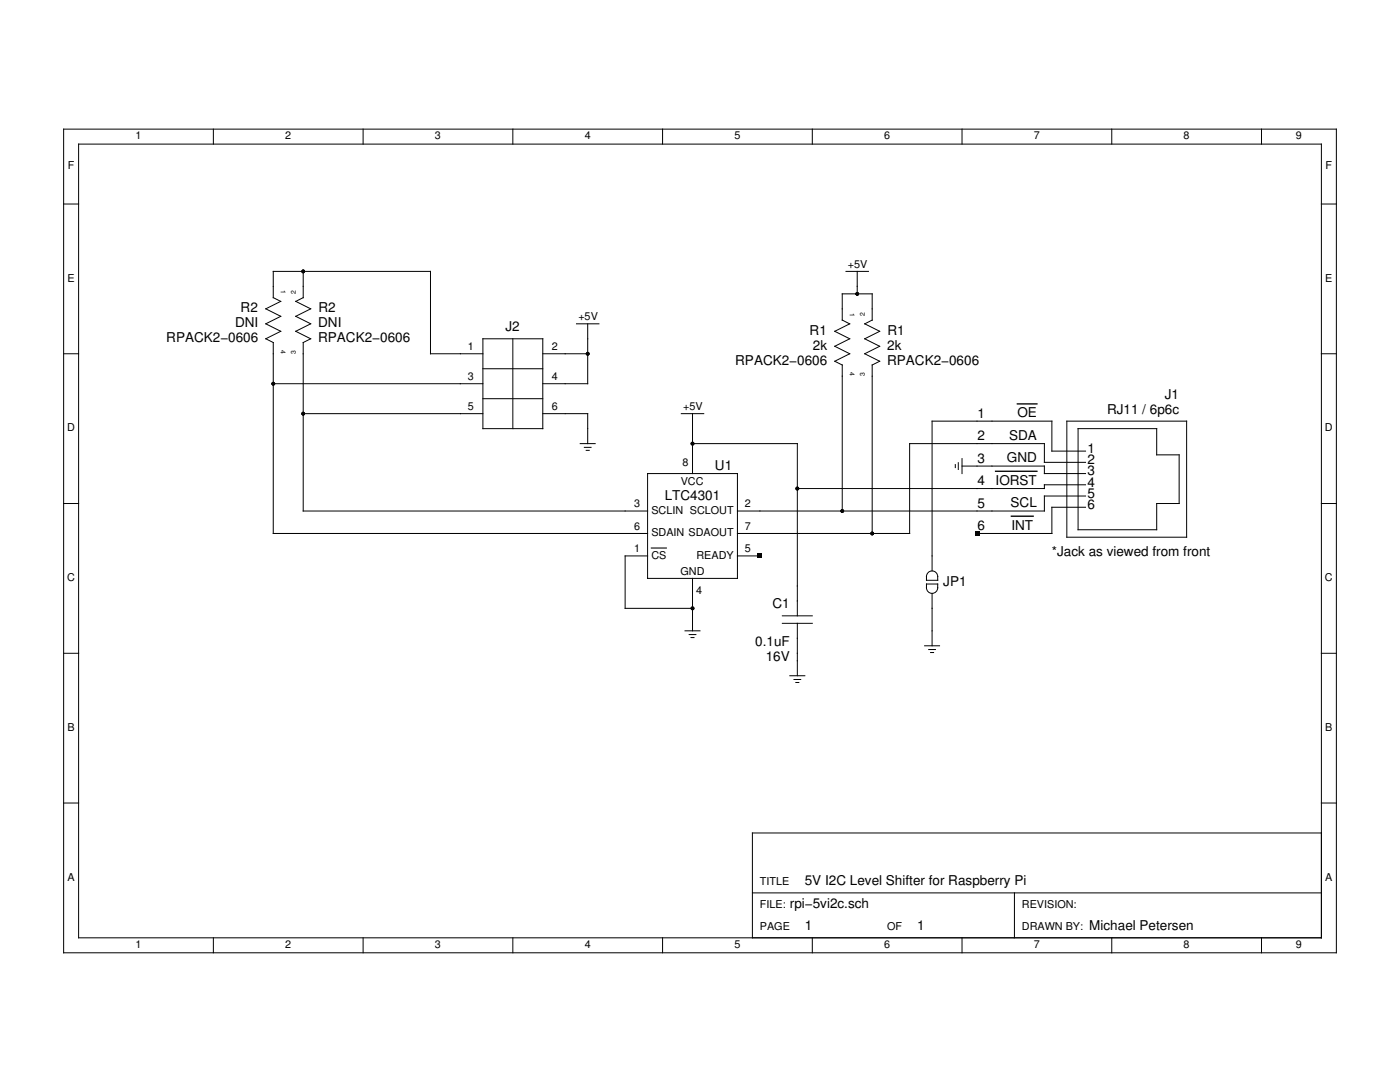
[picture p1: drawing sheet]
<svg xmlns="http://www.w3.org/2000/svg" width="279mm" height="216mm" viewBox="0 0 279 216" stroke-linecap="round" stroke-linejoin="round" font-family="sans-serif">
<g fill="none" stroke="#000" stroke-width=".2">
<path d="M12.7 25.8h254v164.3h-254zM15.7 28.8h248v158.3h-248zM42.6 25.8v3M72.5 25.8v3M102.3 25.8v3M132.2 25.8v3M162.1 25.8v3M192 25.8v3M221.9 25.8v3M251.8 25.8v3M12.7 40.7h3M54.5 59.4l1.5 .7-3 1.5 3 1.5-3 1.5 3 1.5-3 1.5 1.5 .7v38.1h74.7"/>
<path d="M54.5 59.4v-5.2h31.4v16.4h10.5M60.5 59.4l-1.5 .7 3 1.5-3 1.5 3 1.5-3 1.5 3 1.5-1.5 .7v33.7h68.7M60.5 54.2v5.2M168.8 54.2h4.5M171.1 54.2v4.4M263.7 40.7h3M12.7 70.6h3M54.5 76.6h41.9M96.4 67.6h11.9v17.9h-11.9zM96.4 79.6h11.9M96.4 73.6h11.9M102.3 67.6v17.9"/>
<path d="M108.3 70.6h9M115 64.6h4.5M117.3 64.6v12h-9M168.1 63.9v-5.3h6v5.3M168.1 63.9l1.5 .7-3 1.5 3 1.5-3 1.5 3 1.5-3 1.5 1.5 .7v29.2M174.1 63.9l-1.5 .7 3 1.5-3 1.5 3 1.5-3 1.5 3 1.5-1.5 .7v33.6M263.7 70.6h3M60.5 82.5h35.9M108.3 82.5h9v6M115.8 88.5h3M116.6 89.3h1.4M117 89.9h.6"/>
<path d="M129.2 94.5h18v20.9h-18zM136 82.5h4.4M138.2 88.5h20.9v34.4M138.2 82.5v12M190.6 92.7v.6M191.2 92.3v1.4M192 93h16.4v1.5h8.2M192 91.5v3M212.9 84h23.9v23.2h-23.9zM215.2 85.5h15.6v5.3h4.5v9.7h-4.5v5.2h-15.6zM216.6 90h-6.7v-6h-23.9v29.9M216.6 92.3h-8.2v-3.8h-26.9v17.9h-34.3"/>
<path d="M216.6 96.7h-8.2v.8h-49.3M216.6 99h-8.2v3h-61.2M12.7 100.5h3M129.2 110.9h-4.4v10.5h13.4M138.2 115.4v10.5M147.2 110.9h4.5M184.9 116.5h2.2a1.3 1.3 0 0 1-.1 1.4 1.3 1.3 0 0 1-1.3 .4 1.39 1.39 0 0 1-.8-1.8zM185.4 114.1a1.12 1.12 0 0 1 1.1-.1 1.12 1.12 0 0 1 .6 1v.8h-2.2a1.57 1.57 0 0 1 .5-1.7zM186 118.4v10.5M216.6 101.2h-6.7v5.2h-14.9M263.7 100.5h3M12.7 130.4h3"/>
<path d="M136.7 125.9h3M137.5 126.6h1.4M137.9 127.2h.6M156.1 122.9h6M156.1 124.4h6M157.6 134.8h3M158.5 135.6h1.3M158.8 136.2h.6M159.1 124.4v10.4M184.5 128.9h3M185.3 129.6h1.4M185.7 130.2h.6"/>
<path d="M263.7 130.4h3M12.7 160.2h3M150.2 178.2h113.5M202.5 178.2v8.9M263.7 166.2h-113.5v20.9M263.7 160.2h3M42.6 187.1v3M72.5 187.1v3M102.3 187.1v3M132.2 187.1v3M162.1 187.1v3M192 187.1v3"/>
<path d="M221.9 187.1v3M251.8 187.1v3"/>
</g>
<path d="M198.7 94h8.2M203 80.6h3.9M201.8 103h4.4" fill="none" stroke="#000" stroke-width=".27"/>
<g fill="#000">
<path d="M151.2 110.5h.9v.9h-.9zM194.5 106h.9v.9h-.9z"/>
<circle cx="60.5" cy="54.2" r=".37"/>
<circle cx="171.1" cy="58.6" r=".37"/>
<circle cx="54.5" cy="76.6" r=".37"/>
<circle cx="117.3" cy="70.6" r=".37"/>
<circle cx="60.5" cy="82.5" r=".37"/>
<circle cx="138.2" cy="88.5" r=".37"/>
<circle cx="159.1" cy="97.5" r=".37"/>
<circle cx="168.1" cy="102" r=".37"/>
<circle cx="174.1" cy="106.4" r=".37"/>
<circle cx="138.2" cy="121.4" r=".37"/>
</g>
<path d="M130 109.3h3" fill="none" stroke="#000" stroke-width=".22"/>
<g font-size="2.7">
<text x="46.9" y="65.3">DNI</text>
<text x="48" y="62.3">R2</text>
<text x="63.5" y="65.3">DNI</text>
<text x="63.6" y="62.3">R2</text>
<text x="33.2" y="68.3">RPACK2−0606</text>
<text x="63.5" y="68.3">RPACK2−0606</text>
<text x="100.9" y="66.1">J2</text>
<text x="161.6" y="66.8">R1</text>
<text x="162.3" y="69.8">2k</text>
<text x="177.1" y="69.8">2k</text>
<text x="177.1" y="66.8">R1</text>
<text x="146.7" y="72.8">RPACK2−0606</text>
<text x="177.1" y="72.8">RPACK2−0606</text>
<text x="195.1" y="83.4">1</text>
<text x="203" y="83.3">OE</text>
<text x="220.9" y="82.5">RJ11 / 6p6c</text>
<text x="232.5" y="79.6">J1</text>
<text x="195.1" y="87.8">2</text>
<text x="201.4" y="87.8">SDA</text>
<text x="142.7" y="93.7">U1</text>
<text x="195.1" y="92.3">3</text>
<text x="200.9" y="92.3">GND</text>
<text x="217" y="90.4">1</text>
<text x="217" y="92.6">2</text>
<text x="217" y="94.9">3</text>
<text x="132.7" y="99.7">LTC4301</text>
<text x="195.1" y="96.8">4</text>
<text x="195.1" y="101.3">5</text>
<text x="198.7" y="96.7">IORST</text>
<text x="201.7" y="101.2">SCL</text>
<text x="217" y="97.1">4</text>
<text x="217" y="99.4">5</text>
<text x="217" y="101.6">6</text>
<text x="195.1" y="105.8">6</text>
<text x="201.8" y="105.7">INT</text>
<text x="209.9" y="110.9">*Jack as viewed from front</text>
<text x="188.3" y="116.9">JP1</text>
<text x="154.2" y="121.4">C1</text>
<text x="150.7" y="128.9">0.1uF</text>
<text x="152.8" y="131.8">16V</text>
<text x="160.6" y="176.7">5V I2C Level Shifter for Raspberry Pi</text>
<text x="157.6" y="181.2">rpi−5vi2c.sch</text>
<text x="160.6" y="185.6">1</text>
<text x="183" y="185.6">1</text>
<text x="217.4" y="185.6">Michael Petersen</text>
</g>
<g font-size="2.2">
<text x="27" y="27.8">1</text>
<text x="56.9" y="27.8">2</text>
<text x="86.8" y="27.8">3</text>
<text x="116.7" y="27.8">4</text>
<text x="146.6" y="27.8">5</text>
<text x="176.5" y="27.8">6</text>
<text x="206.3" y="27.8">7</text>
<text x="236.2" y="27.8">8</text>
<text x="258.6" y="27.8">9</text>
<text x="13.5" y="33.8">F</text>
<text x="264.5" y="33.8">F</text>
<text x="169.2" y="53.4">+5V</text>
<text x="13.5" y="56.2">E</text>
<text x="264.5" y="56.2">E</text>
<text x="115.4" y="63.9">+5V</text>
<text x="93.4" y="69.8">1</text>
<text x="110.1" y="69.8">2</text>
<text x="93.4" y="75.8">3</text>
<text x="110.1" y="75.8">4</text>
<text x="93.4" y="81.8">5</text>
<text x="110.1" y="81.8">6</text>
<text x="136.3" y="81.8">+5V</text>
<text x="13.4" y="86.1">D</text>
<text x="264.4" y="86.1">D</text>
<text x="136.2" y="93">8</text>
<text x="126.5" y="101.2">3</text>
<text x="135.9" y="96.8">VCC</text>
<text x="148.7" y="101.2">2</text>
<text x="126.5" y="105.7">6</text>
<text x="130" y="102.5">SCLIN SCLOUT</text>
<text x="130" y="107">SDAIN SDAOUT</text>
<text x="148.7" y="105.7">7</text>
<text x="126.5" y="110.2">1</text>
<text x="130" y="111.5">CS</text>
<text x="139" y="111.5">READY</text>
<text x="148.7" y="110.2">5</text>
<text x="13.4" y="116">C</text>
<text x="135.8" y="114.7">GND</text>
<text x="139" y="118.4">4</text>
<text x="264.4" y="116">C</text>
<text x="13.5" y="145.9">B</text>
<text x="264.5" y="145.9">B</text>
<text x="13.5" y="175.7">A</text>
<text x="151.7" y="176.7">TITLE</text>
<text x="264.5" y="175.7">A</text>
<text x="151.7" y="181.2">FILE:</text>
<text x="151.7" y="185.6">PAGE</text>
<text x="177.1" y="185.6">OF</text>
<text x="203.9" y="181.2">REVISION:</text>
<text x="203.9" y="185.6">DRAWN BY:</text>
<text x="27" y="189.2">1</text>
<text x="56.9" y="189.2">2</text>
<text x="86.8" y="189.2">3</text>
<text x="116.7" y="189.2">4</text>
<text x="146.6" y="189.2">5</text>
<text x="176.5" y="189.2">6</text>
<text x="206.3" y="189.2">7</text>
<text x="236.2" y="189.2">8</text>
<text x="258.6" y="189.2">9</text>
</g>
<g font-size="1.3">
<text x="56" y="57.9" transform="rotate(90 56 57.9)">1</text>
<text x="59" y="58.6" transform="rotate(-90 59 58.6)">2</text>
<text x="169.6" y="62.4" transform="rotate(90 169.6 62.4)">1</text>
<text x="172.6" y="63.1" transform="rotate(-90 172.6 63.1)">2</text>
<text x="56" y="69.8" transform="rotate(90 56 69.8)">4</text>
<text x="59" y="70.6" transform="rotate(-90 59 70.6)">3</text>
<text x="169.6" y="74.3" transform="rotate(90 169.6 74.3)">4</text>
<text x="172.6" y="75.1" transform="rotate(-90 172.6 75.1)">3</text>
</g>
</svg>
